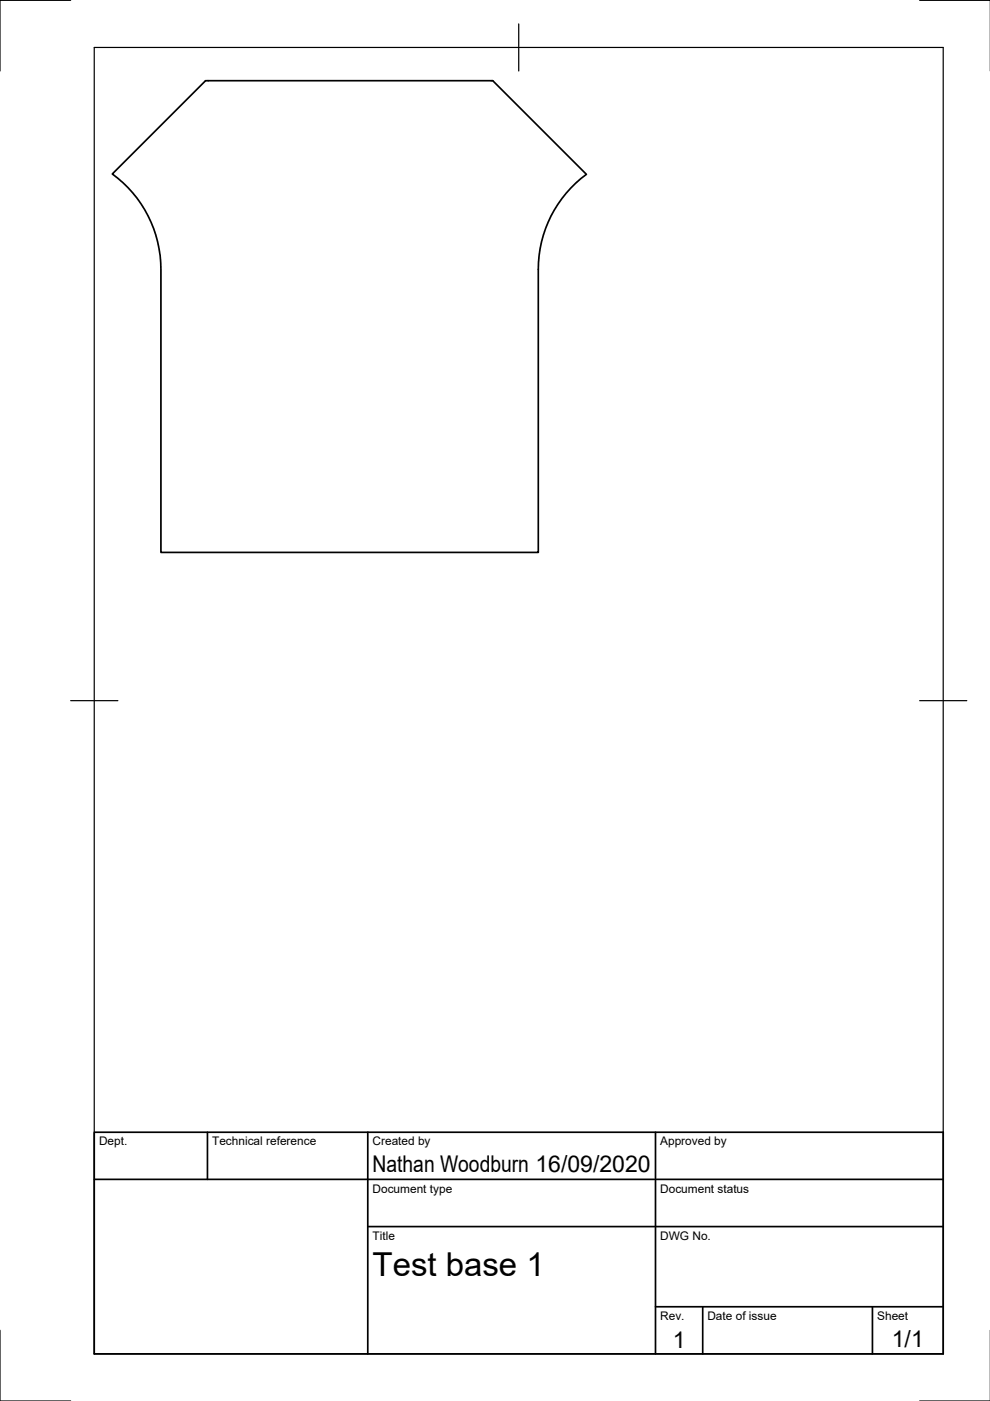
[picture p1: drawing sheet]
<svg xmlns="http://www.w3.org/2000/svg" width="210mm" height="297mm" viewBox="0 0 210 297" stroke-linecap="round" stroke-linejoin="round" font-family="sans-serif">
<!-- layer: Visible -->
<path d="M23.8 36.9l19.8-19.8h60.9l19.8 19.9a24.9 24.9 0 0 0-10.2 20.1v60h-80v-60a25.1 25.1 0 0 0-10.3-20.2z" fill="none" stroke="#000" stroke-width=".36"/>
<!-- layer: Border -->
<path d="M15 .1h-15v15M20 10.1h180v276.9h-180zM110 5.1v10M195 .1h15M15 148.6h10M195 148.6h10M0 282.1v14.9h15M195 297h15" fill="none" stroke="#000" stroke-width=".25"/>
<!-- layer: TitleBlock -->
<path d="M20 240.1h180v46.9h-180zM20 250h180M44 240.1v9.9M78 240.1v46.9M139 240.1v46.9M78 260.1h122M139 277.1h61M149 277.1v9.9M185 277.1v9.9" fill="none" stroke="#000" stroke-width=".36"/>
<text font-size="7" x="79" y="270.6">Test base 1</text>
<g font-size="4.9">
<text x="79" y="248.5">Nathan Woodburn 16/09/2020</text>
<text x="142.6" y="285.7">1</text>
<text x="189.1" y="285.7">1/1</text>
</g>
<g font-size="2.5">
<text x="21" y="242.9">Dept.</text>
<text x="45" y="242.9">Technical reference</text>
<text x="79" y="242.9">Created by</text>
<text x="140" y="242.9">Approved by</text>
<text x="79" y="252.8">Document type</text>
<text x="140" y="252.8">Document status</text>
<text x="79" y="262.9">Title</text>
<text x="140" y="262.9">DWG No.</text>
<text x="140" y="279.9">Rev.</text>
<text x="150" y="279.9">Date of issue</text>
<text x="186" y="279.9">Sheet</text>
</g>
</svg>
